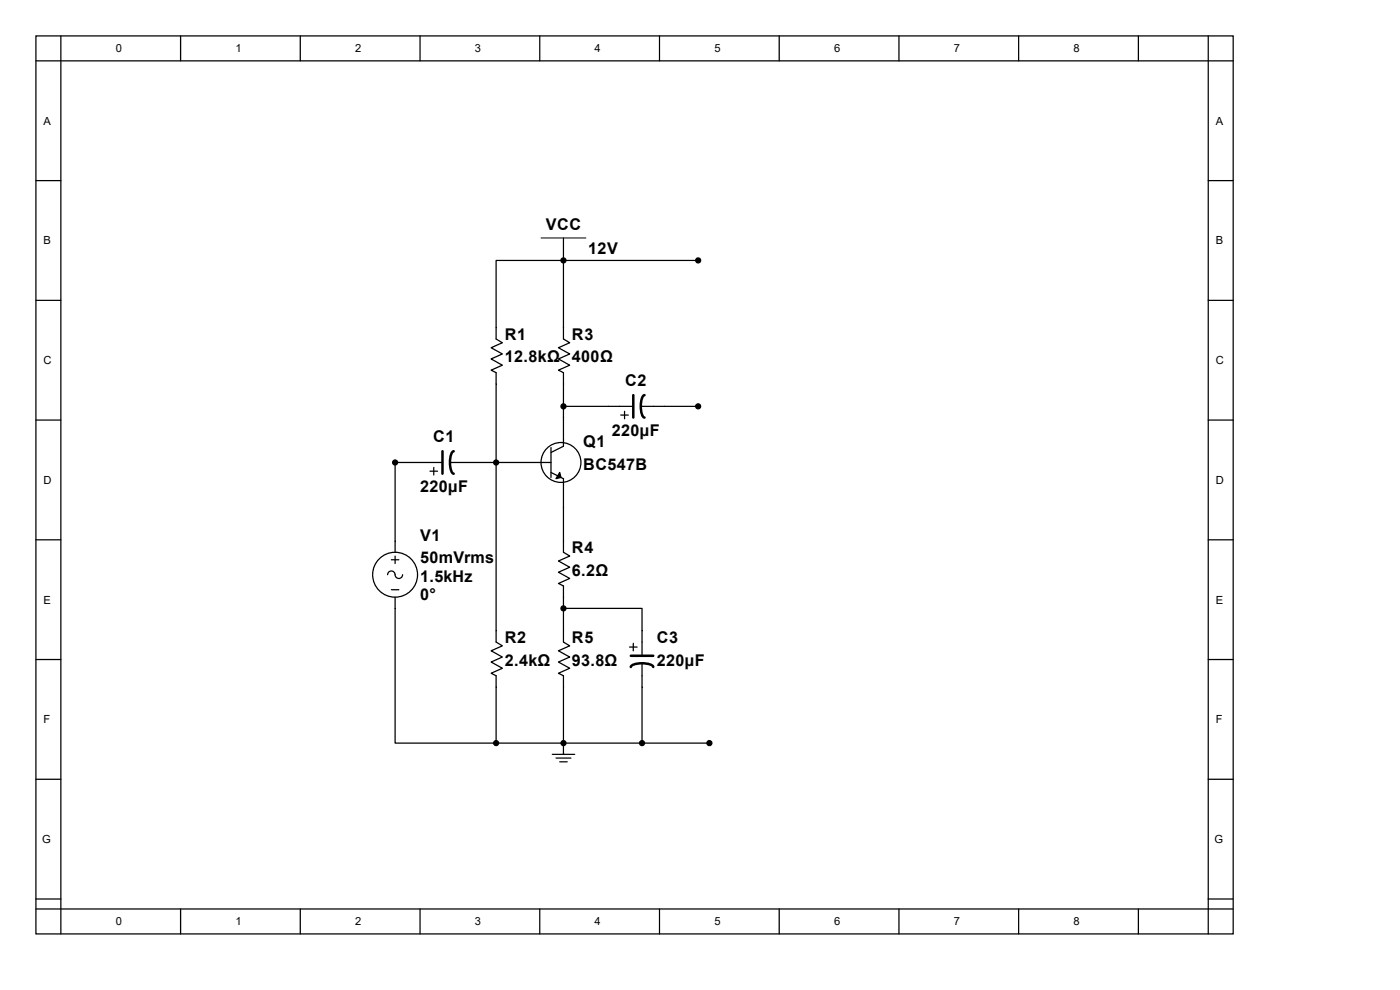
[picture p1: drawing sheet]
<svg xmlns="http://www.w3.org/2000/svg" width="297mm" height="210mm" viewBox="0 0 297 210" stroke-linecap="round" stroke-linejoin="round" font-family="sans-serif">
<g fill="none" stroke="#000" stroke-width=".26">
<path d="M7.6 7.6h254v190.5h-254zM7.6 12.9h254M12.9 7.6v190.5M38.3 7.6v5.3M63.7 7.6v5.3M89.1 7.6v5.3M114.5 7.6v5.3M139.9 7.6v5.3M165.3 7.6v5.3M190.7 7.6v5.3M216.1 7.6v5.3M241.5 7.6v5.3"/>
<path d="M256.3 7.6v190.5M7.6 38.3h5.3M256.3 38.3h5.3M119.5 50.5v21.4l1.4 .8-2.4 1.1 2.4 1.3-2.4 1 2.4 1.4-2.4 1 1 .6v15.6l-2.6 1.3M148.1 55.2h-42.8v16.7l1.3 .8-2.4 1.1 2.4 1.3-2.4 1 2.4 1.4-2.4 1 1.1 .6v57.1l1.3 .8-2.4 1.1 2.4 1.3-2.4 1 2.4 1.4-2.4 1 1.1 .6v14.2M7.6 63.7h5.3M256.3 63.7h5.3M7.6 89.1h5.3M91.2 100h1.6M92 99.2v1.6M93.9 98.1h-10.1v19.1M95.5 98.1h21.4"/>
<path d="M116.9 94.9v6.4M119.5 86.2h14.9M131.7 88.1h1.6M132.5 87.3v1.5M135.9 86.2h12.2M256.3 89.1h5.3M7.6 114.5h5.3M83 118.7h1.6M83.8 118v1.5M116.9 100.2l2.6 1.3v15.7l1.4 .8-2.4 1 2.4 1.3-2.4 1.1 2.4 1.3-2.4 1.1 1 .5v11.9l1.4 .8-2.4 1.1 2.4 1.3-2.4 1 2.4 1.4-2.4 1 1 .6v14.2M256.3 114.5h5.3M7.6 139.9h5.3"/>
<path d="M83 125.1h1.6M83.8 126.7v30.9h21.5M85.4 121.9a.85 .85 0 0 1-1 .8 .85 .85 0 0 1-.6-1.1 .79 .79 0 0 0-.9-.5 .79 .79 0 0 0-.7 .8M119.5 129.1h16.7v10M133.6 137.3h1.5M134.4 136.5v1.6M256.3 139.9h5.3M105.3 157.6h45.2M119.5 157.6h.1M119.5 157.6v2.4M136.2 140.7v16.9M7.6 165.3h5.3"/>
<path d="M117.2 160h4.7M118 160.8h3.1M118.7 161.6h1.6M256.3 165.3h5.3M7.6 190.7h5.3M7.6 192.8h254M38.3 192.8v5.3M63.7 192.8v5.3M89.1 192.8v5.3M114.5 192.8v5.3M139.9 192.8v5.3M165.3 192.8v5.3"/>
<path d="M190.7 192.8v5.3M216.1 192.8v5.3M241.5 192.8v5.3M256.3 190.7h5.3"/>
<circle cx="119" cy="98.1" r="4.2"/>
<circle cx="83.8" cy="121.9" r="4.8"/>
</g>
<path d="M114.8 50.5h9.5" fill="none" stroke="#000" stroke-width=".21"/>
<path d="M93.9 95.7v4.8M96.3 95.7a2.44 2.44 0 0 0-.8 2.4l.1 1.2a1.27 1.27 0 0 0 .7 1.2M134.4 83.8v4.8M136.7 83.8a2.44 2.44 0 0 0-.8 2.4l.2 1.2a1.27 1.27 0 0 0 .6 1.2M133.8 139.1h4.8M133.8 141.5a2.44 2.44 0 0 1 2.4-.8l1.2 .1a1.27 1.27 0 0 1 1.2 .7" fill="none" stroke="#000" stroke-width=".53"/>
<g fill="#000" stroke="#000" stroke-width=".26">
<path d="M118.7 100.2l.3 1.1-1 .2z"/>
<circle cx="119.5" cy="55.2" r=".53"/>
<circle cx="148.1" cy="55.2" r=".53"/>
<circle cx="83.8" cy="98.1" r=".53"/>
<circle cx="105.3" cy="98.1" r=".53"/>
<circle cx="119.5" cy="86.2" r=".53"/>
<circle cx="148.1" cy="86.2" r=".53"/>
<circle cx="119.5" cy="129.1" r=".53"/>
<circle cx="105.3" cy="157.6" r=".53"/>
<circle cx="119.5" cy="157.6" r=".53"/>
<circle cx="136.2" cy="157.6" r=".53"/>
<circle cx="150.5" cy="157.6" r=".53"/>
</g>
<g font-size="3.4">
<text x="115.8" y="48.9">VCC</text>
<text x="124.8" y="53.9">12V</text>
<text x="107.1" y="72.1">R1</text>
<text x="107.1" y="76.9">12.8kΩ</text>
<text x="121.3" y="72.1">R3</text>
<text x="121.3" y="76.9">400Ω</text>
<text x="132.6" y="81.9">C2</text>
<text x="91.9" y="93.8">C1</text>
<text x="123.7" y="94.9">Q1</text>
<text x="129.8" y="92.5">220µF</text>
<text x="123.7" y="99.7">BC547B</text>
<text x="89.1" y="104.4">220µF</text>
<text x="89.1" y="114.7">V1</text>
<text x="89.1" y="119.5">50mVrms</text>
<text x="121.3" y="117.4">R4</text>
<text x="89.1" y="123.4">1.5kHz</text>
<text x="121.3" y="122.1">6.2Ω</text>
<text x="89.1" y="127.4">0°</text>
<text x="107.1" y="136.4">R2</text>
<text x="121.3" y="136.4">R5</text>
<text x="139.3" y="136.4">C3</text>
<text x="107.1" y="141.2">2.4kΩ</text>
<text x="121.3" y="141.2">93.8Ω</text>
<text x="139.3" y="141.2">220µF</text>
</g>
<g font-size="2.4">
<text x="24.6" y="11.1">0</text>
<text x="50" y="11.1">1</text>
<text x="75.4" y="11.1">2</text>
<text x="100.8" y="11.1">3</text>
<text x="126.2" y="11.1">4</text>
<text x="151.6" y="11.1">5</text>
<text x="177" y="11.1">6</text>
<text x="202.4" y="11.1">7</text>
<text x="227.8" y="11.1">8</text>
<text x="9.2" y="26.5">A</text>
<text x="257.9" y="26.5">A</text>
<text x="9.2" y="51.9">B</text>
<text x="257.9" y="51.9">B</text>
<text x="9.2" y="77.3">C</text>
<text x="257.9" y="77.3">C</text>
<text x="9.2" y="102.7">D</text>
<text x="257.9" y="102.7">D</text>
<text x="9.2" y="128.1">E</text>
<text x="257.9" y="128.1">E</text>
<text x="9.2" y="153.5">F</text>
<text x="257.9" y="153.5">F</text>
<text x="8.9" y="178.9">G</text>
<text x="257.6" y="178.9">G</text>
<text x="24.6" y="196.3">0</text>
<text x="50" y="196.3">1</text>
<text x="75.4" y="196.3">2</text>
<text x="100.8" y="196.3">3</text>
<text x="126.2" y="196.3">4</text>
<text x="151.6" y="196.3">5</text>
<text x="177" y="196.3">6</text>
<text x="202.4" y="196.3">7</text>
<text x="227.8" y="196.3">8</text>
</g>
</svg>
